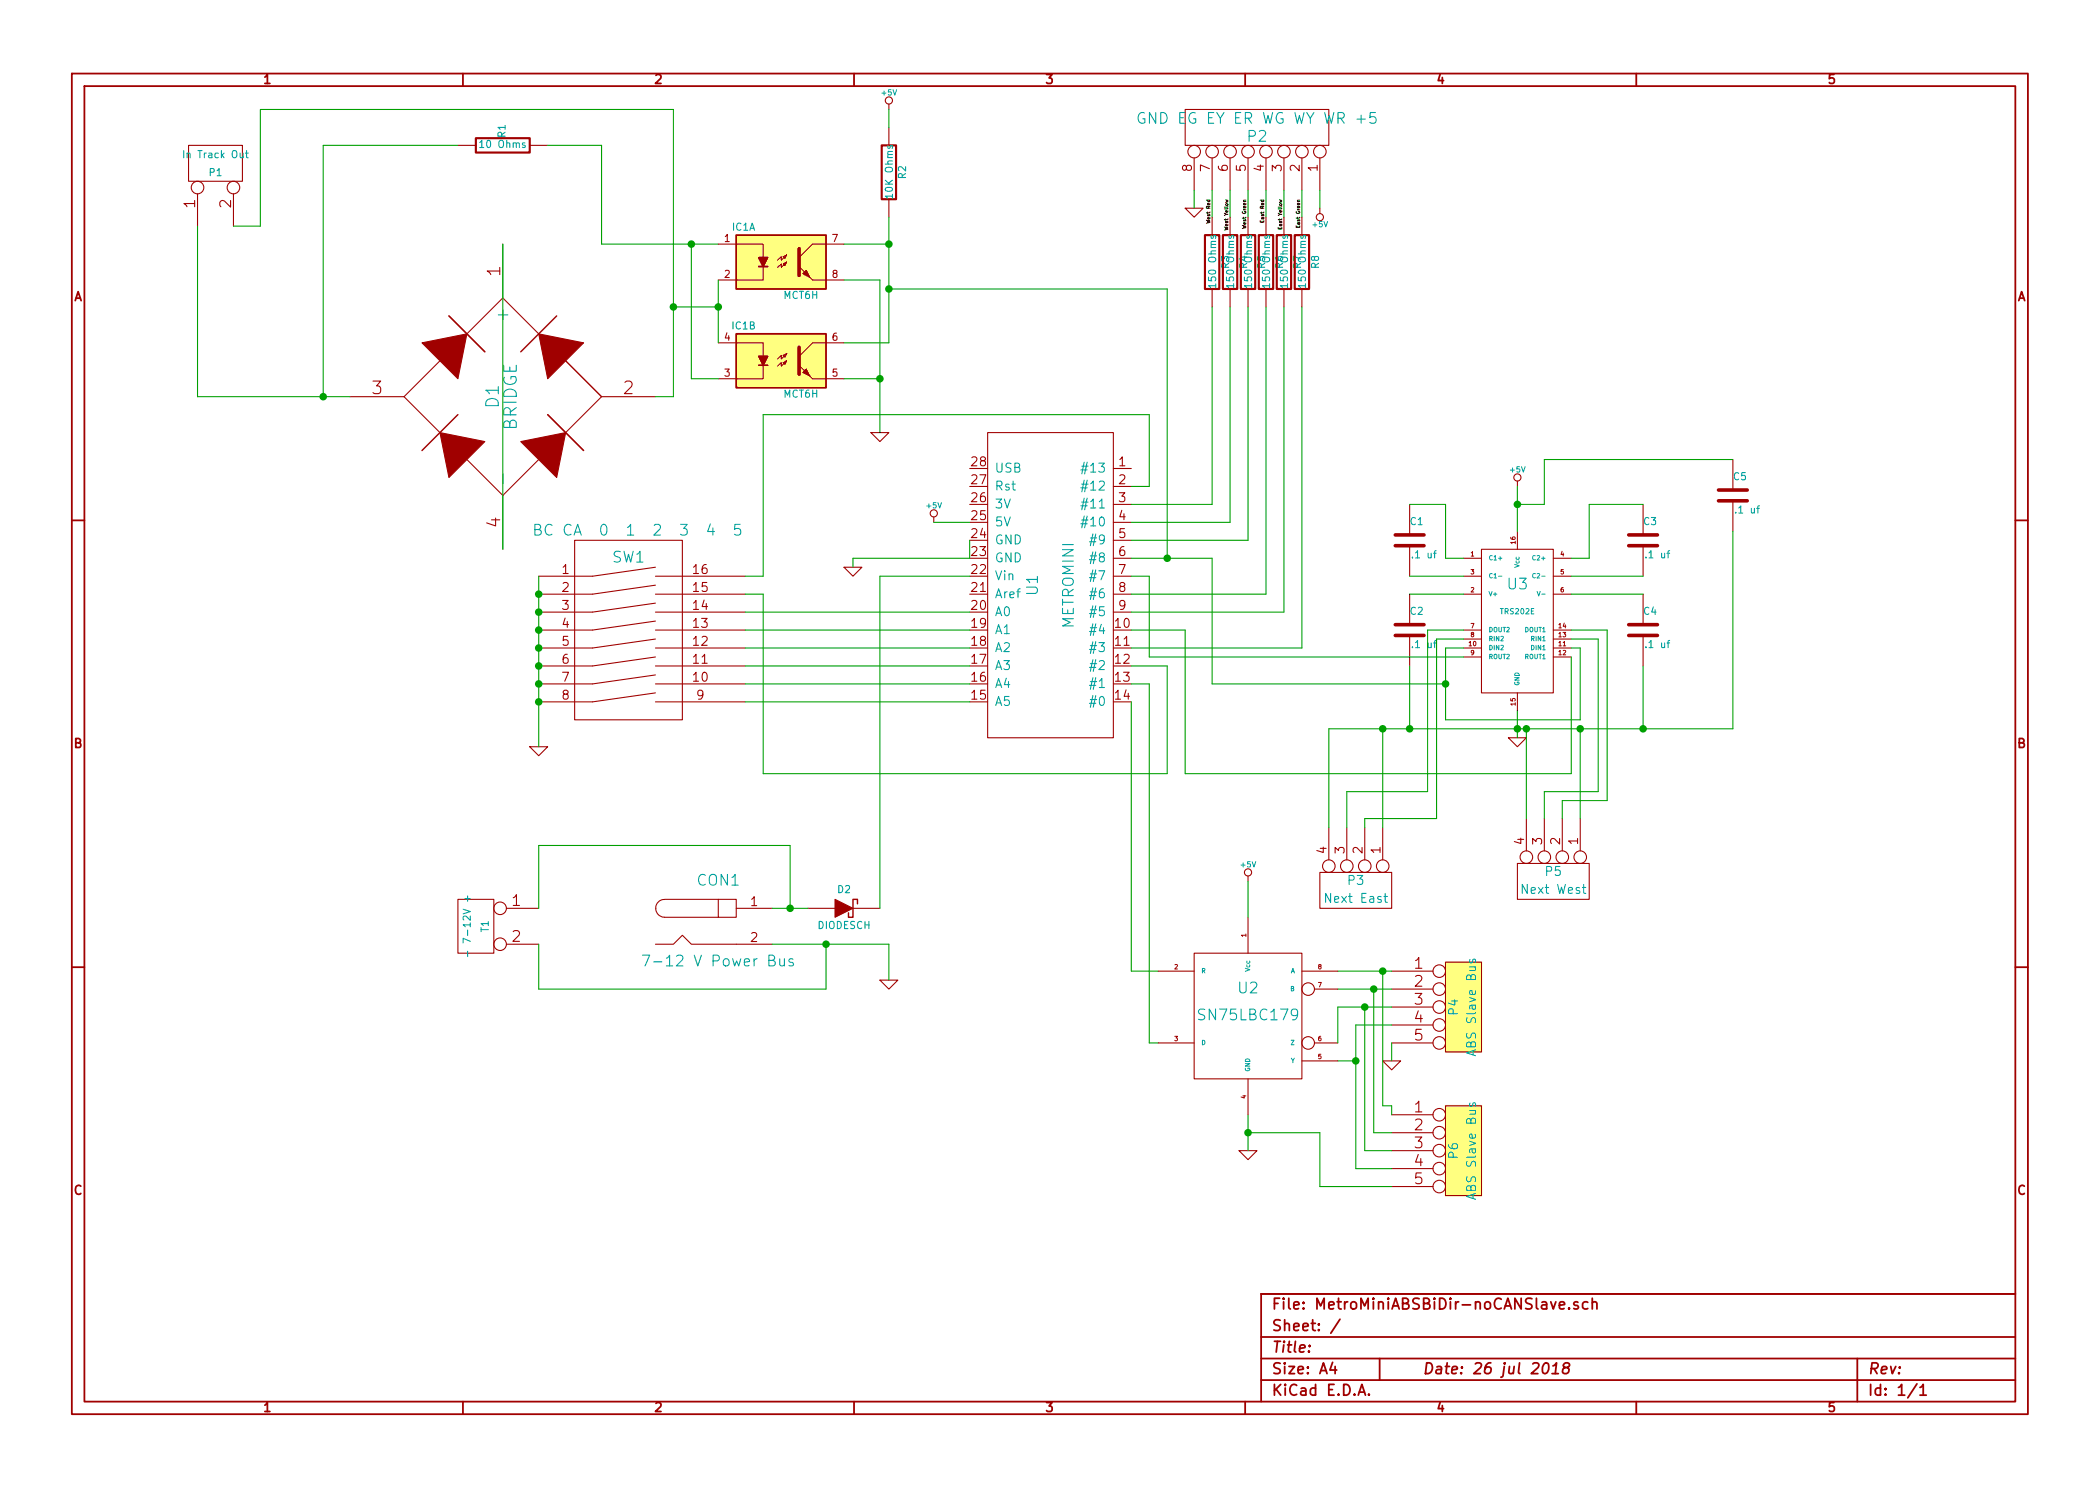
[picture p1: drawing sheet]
EESchema Schematic File Version 2
LIBS:mct6h
LIBS:bridge
LIBS:power
LIBS:device
LIBS:transistors
LIBS:conn
LIBS:linear
LIBS:regul
LIBS:74xx
LIBS:cmos4000
LIBS:adc-dac
LIBS:memory
LIBS:xilinx
LIBS:special
LIBS:microcontrollers
LIBS:dsp
LIBS:microchip
LIBS:analog_switches
LIBS:motorola
LIBS:texas
LIBS:intel
LIBS:audio
LIBS:interface
LIBS:digital-audio
LIBS:philips
LIBS:display
LIBS:cypress
LIBS:siliconi
LIBS:opto
LIBS:atmel
LIBS:contrib
LIBS:valves
LIBS:metromini
LIBS:barrel_jack_noswitch
LIBS:trs202e
LIBS:sn75lbc179
LIBS:dip_switch_8_pos
LIBS:MetroMiniABSBiDir-noCANSlave-cache
EELAYER 27 0
EELAYER END
$Descr A4 11693 8268
encoding utf-8
Sheet 1 1
Title ""
Date "26 jul 2018"
Rev ""
Comp ""
Comment1 ""
Comment2 ""
Comment3 ""
Comment4 ""
$EndDescr
$Comp
L BARREL_JACK_NOSWITCH CON1
U 1 1
P 4000 5150
F 0 "CON1" H 4000 5400 60  0000 C CNN
F 1 "7-12 V Power Bus" H 4000 4950 60  0000 C CNN
F 2 "~" H 4000 5150 60  0000 C CNN
F 3 "~" H 4000 5150 60  0000 C CNN
F 4 "490-PJ-037A" H 4000 5150 60  0001 C CNN "Mouser Part Number"
	1    4000 5150
	1    0    0    -1  
$EndComp
$Comp
L METROMINI U1
U 1 1
P 5850 3250
F 0 "U1" H 5850 3150 60  0000 C CNN
F 1 "METROMINI" H 5850 3350 60  0000 C CNN
F 2 "~" H 5850 3250 60  0000 C CNN
F 3 "~" H 5850 3250 60  0000 C CNN
	1    5850 3250
	0    1    1    0   
$EndComp
$Comp
L CONN_8 P2
U 1 1
P 7000 700
F 0 "P2" V 6950 700 60  0000 C CNN
F 1 "GND EG EY ER WG WY WR +5" V 7050 700 60  0000 C CNN
F 2 "~" H 7000 700 60  0000 C CNN
F 3 "~" H 7000 700 60  0000 C CNN
F 4 "651-1725711" H 7000 700 60  0001 C CNN "Mouser Part Number"
	1    7000 700 
	0    1    -1   0   
$EndComp
$Comp
L R R3
U 1 1
P 6750 1450
F 0 "R3" V 6830 1450 40  0000 C CNN
F 1 "150 Ohms" V 6757 1451 40  0000 C CNN
F 2 "~" V 6680 1450 30  0000 C CNN
F 3 "~" H 6750 1450 30  0000 C CNN
F 4 "660-MF1/4LCT52R151J" H 6750 1450 60  0001 C CNN "Mouser Part Number"
	1    6750 1450
	1    0    0    -1  
$EndComp
$Comp
L R R4
U 1 1
P 6850 1450
F 0 "R4" V 6930 1450 40  0000 C CNN
F 1 "150 Ohms" V 6857 1451 40  0000 C CNN
F 2 "~" V 6780 1450 30  0000 C CNN
F 3 "~" H 6850 1450 30  0000 C CNN
F 4 "660-MF1/4LCT52R151J" H 6850 1450 60  0001 C CNN "Mouser Part Number"
	1    6850 1450
	1    0    0    -1  
$EndComp
$Comp
L R R5
U 1 1
P 6950 1450
F 0 "R5" V 7030 1450 40  0000 C CNN
F 1 "150 Ohms" V 6957 1451 40  0000 C CNN
F 2 "~" V 6880 1450 30  0000 C CNN
F 3 "~" H 6950 1450 30  0000 C CNN
F 4 "660-MF1/4LCT52R151J" H 6950 1450 60  0001 C CNN "Mouser Part Number"
	1    6950 1450
	1    0    0    -1  
$EndComp
$Comp
L R R6
U 1 1
P 7050 1450
F 0 "R6" V 7130 1450 40  0000 C CNN
F 1 "150 Ohms" V 7057 1451 40  0000 C CNN
F 2 "~" V 6980 1450 30  0000 C CNN
F 3 "~" H 7050 1450 30  0000 C CNN
F 4 "660-MF1/4LCT52R151J" H 7050 1450 60  0001 C CNN "Mouser Part Number"
	1    7050 1450
	1    0    0    -1  
$EndComp
$Comp
L R R7
U 1 1
P 7150 1450
F 0 "R7" V 7230 1450 40  0000 C CNN
F 1 "150 Ohms" V 7157 1451 40  0000 C CNN
F 2 "~" V 7080 1450 30  0000 C CNN
F 3 "~" H 7150 1450 30  0000 C CNN
F 4 "660-MF1/4LCT52R151J" H 7150 1450 60  0001 C CNN "Mouser Part Number"
	1    7150 1450
	1    0    0    -1  
$EndComp
$Comp
L R R8
U 1 1
P 7250 1450
F 0 "R8" V 7330 1450 40  0000 C CNN
F 1 "150 Ohms" V 7257 1451 40  0000 C CNN
F 2 "~" V 7180 1450 30  0000 C CNN
F 3 "~" H 7250 1450 30  0000 C CNN
F 4 "660-MF1/4LCT52R151J" H 7250 1450 60  0001 C CNN "Mouser Part Number"
	1    7250 1450
	1    0    0    -1  
$EndComp
$Comp
L BRIDGE D1
U 1 1
P 2800 2200
F 0 "D1" H 2800 2250 70  0000 C CNN
F 1 "BRIDGE" H 2800 2150 70  0000 C CNN
F 2 "~" H 2800 2200 60  0000 C CNN
F 3 "~" H 2800 2200 60  0000 C CNN
F 4 "750-KBL401-G" H 2800 2200 60  0001 C CNN "Mouser Part Number"
	1    2800 2200
	0    -1   -1   0   
$EndComp
$Comp
L CONN_2 P1
U 1 1
P 1200 900
F 0 "P1" V 1150 900 40  0000 C CNN
F 1 "In Track Out" V 1250 900 40  0000 C CNN
F 2 "~" H 1200 900 60  0000 C CNN
F 3 "~" H 1200 900 60  0000 C CNN
F 4 "710-691249510002" H 1200 900 60  0001 C CNN "Mouser Part Number"
	1    1200 900 
	0    -1   -1   0   
$EndComp
$Comp
L R R1
U 1 1
P 2800 800
F 0 "R1" H 2880 800 40  0000 C CNN
F 1 "10 Ohms" V 2807 801 40  0000 C CNN
F 2 "~" V 2730 800 30  0000 C CNN
F 3 "~" H 2800 800 30  0000 C CNN
F 4 "660-MF1/4LCT52R100J " H 2800 800 60  0001 C CNN "Mouser Part Number"
	1    2800 800 
	0    -1   -1   0   
$EndComp
$Comp
L MCT6H IC1
U 1 1
P 4350 1450
F 0 "IC1" H 4140 1640 40  0000 C CNN
F 1 "MCT6H" H 4460 1260 40  0000 C CNN
F 2 "DIP-8__300" H 4190 1270 30  0001 C CIN
F 3 "~" H 4350 1450 60  0000 C CNN
F 4 "782-MCT6H" H 4350 1450 60  0001 C CNN "Mouser Part Number"
	1    4350 1450
	1    0    0    -1  
$EndComp
$Comp
L MCT6H IC1
U 2 1
P 4350 2000
F 0 "IC1" H 4140 2190 40  0000 C CNN
F 1 "MCT6H" H 4460 1810 40  0000 C CNN
F 2 "DIP-8__300" H 4190 1820 30  0001 C CIN
F 3 "~" H 4350 2000 60  0000 C CNN
	2    4350 2000
	1    0    0    -1  
$EndComp
$Comp
L R R2
U 1 1
P 4950 950
F 0 "R2" V 5030 950 40  0000 C CNN
F 1 "10K Ohms" V 4957 951 40  0000 C CNN
F 2 "~" V 4880 950 30  0000 C CNN
F 3 "~" H 4950 950 30  0000 C CNN
F 4 "660-MF1/4LCT52R103J" H 4950 950 60  0001 C CNN "Mouser Part Number"
	1    4950 950 
	1    0    0    -1  
$EndComp
Wire Wire Line
	6750 1050 6750 1200
Wire Wire Line
	6850 1050 6850 1200
Wire Wire Line
	6950 1050 6950 1200
Wire Wire Line
	7050 1050 7050 1200
Wire Wire Line
	7150 1050 7150 1200
Wire Wire Line
	7250 1050 7250 1200
$Comp
L GND #PWR01
U 1 1
P 6650 1150
F 0 "#PWR01" H 6650 1150 30  0001 C CNN
F 1 "GND" H 6650 1080 30  0001 C CNN
F 2 "" H 6650 1150 60  0000 C CNN
F 3 "" H 6650 1150 60  0000 C CNN
	1    6650 1150
	1    0    0    -1  
$EndComp
Wire Wire Line
	6650 1050 6650 1150
$Comp
L +5V #PWR02
U 1 1
P 7350 1150
F 0 "#PWR02" H 7350 1240 20  0001 C CNN
F 1 "+5V" H 7350 1240 30  0000 C CNN
F 2 "" H 7350 1150 60  0000 C CNN
F 3 "" H 7350 1150 60  0000 C CNN
	1    7350 1150
	-1   0    0    1   
$EndComp
Wire Wire Line
	7350 1050 7350 1150
Text Label 6750 1100 3    20   ~ 0
West Red
Text Label 6850 1100 3    20   ~ 0
West Yellow
Text Label 6950 1100 3    20   ~ 0
West Green
Text Label 7050 1100 3    20   ~ 0
East Red
Text Label 7150 1100 3    20   ~ 0
East Yellow
Text Label 7250 1100 3    20   ~ 0
East Green
Wire Wire Line
	6750 1700 6750 2800
Wire Wire Line
	6750 2800 6300 2800
Wire Wire Line
	6850 1700 6850 2900
Wire Wire Line
	6850 2900 6300 2900
Wire Wire Line
	6950 1700 6950 3000
Wire Wire Line
	6950 3000 6300 3000
Wire Wire Line
	7050 1700 7050 3300
Wire Wire Line
	7050 3300 6300 3300
Wire Wire Line
	7150 1700 7150 3400
Wire Wire Line
	7150 3400 6300 3400
Wire Wire Line
	6300 3600 7250 3600
Wire Wire Line
	7250 3600 7250 1700
$Comp
L +5V #PWR03
U 1 1
P 4950 600
F 0 "#PWR03" H 4950 690 20  0001 C CNN
F 1 "+5V" H 4950 690 30  0000 C CNN
F 2 "" H 4950 600 60  0000 C CNN
F 3 "" H 4950 600 60  0000 C CNN
	1    4950 600 
	1    0    0    -1  
$EndComp
$Comp
L GND #PWR04
U 1 1
P 4900 2400
F 0 "#PWR04" H 4900 2400 30  0001 C CNN
F 1 "GND" H 4900 2330 30  0001 C CNN
F 2 "" H 4900 2400 60  0000 C CNN
F 3 "" H 4900 2400 60  0000 C CNN
	1    4900 2400
	1    0    0    -1  
$EndComp
Wire Wire Line
	4000 1550 4000 1900
Wire Wire Line
	1100 1250 1100 2200
Wire Wire Line
	1100 2200 1950 2200
Wire Wire Line
	2800 1350 2800 3050
Wire Wire Line
	2550 800  1800 800 
Wire Wire Line
	1800 800  1800 2200
Connection ~ 1800 2200
Wire Wire Line
	1300 1250 1450 1250
Wire Wire Line
	1450 1250 1450 600 
Wire Wire Line
	1450 600  3750 600 
Wire Wire Line
	3750 600  3750 2200
Wire Wire Line
	3750 2200 3650 2200
Wire Wire Line
	3050 800  3350 800 
Wire Wire Line
	3350 800  3350 1350
Wire Wire Line
	3350 1350 4000 1350
Wire Wire Line
	4000 2100 3850 2100
Wire Wire Line
	3850 2100 3850 1350
Connection ~ 3850 1350
Wire Wire Line
	4000 1700 3750 1700
Connection ~ 3750 1700
Connection ~ 4000 1700
Wire Wire Line
	4700 1350 4950 1350
Wire Wire Line
	4950 1200 4950 1900
Wire Wire Line
	4950 1900 4700 1900
Connection ~ 4950 1350
Wire Wire Line
	4700 1550 4900 1550
Wire Wire Line
	4900 1550 4900 2400
Wire Wire Line
	4700 2100 4900 2100
Connection ~ 4900 2100
Wire Wire Line
	4950 700  4950 600 
$Comp
L DIODESCH D2
U 1 1
P 4700 5050
F 0 "D2" H 4700 5150 40  0000 C CNN
F 1 "DIODESCH" H 4700 4950 40  0000 C CNN
F 2 "~" H 4700 5050 60  0000 C CNN
F 3 "~" H 4700 5050 60  0000 C CNN
F 4 "SB240-E3/54" H 4700 5050 60  0001 C CNN "Mouser Part Number"
	1    4700 5050
	1    0    0    -1  
$EndComp
Wire Wire Line
	4300 5050 4500 5050
Wire Wire Line
	4900 5050 4900 3200
Wire Wire Line
	4900 3200 5400 3200
$Comp
L GND #PWR05
U 1 1
P 4950 5450
F 0 "#PWR05" H 4950 5450 30  0001 C CNN
F 1 "GND" H 4950 5380 30  0001 C CNN
F 2 "" H 4950 5450 60  0000 C CNN
F 3 "" H 4950 5450 60  0000 C CNN
	1    4950 5450
	1    0    0    -1  
$EndComp
Wire Wire Line
	4300 5250 4950 5250
Wire Wire Line
	4950 5250 4950 5450
$Comp
L +5V #PWR06
U 1 1
P 5200 2900
F 0 "#PWR06" H 5200 2990 20  0001 C CNN
F 1 "+5V" H 5200 2990 30  0000 C CNN
F 2 "" H 5200 2900 60  0000 C CNN
F 3 "" H 5200 2900 60  0000 C CNN
	1    5200 2900
	1    0    0    -1  
$EndComp
Wire Wire Line
	5400 2900 5200 2900
$Comp
L GND #PWR07
U 1 1
P 4750 3150
F 0 "#PWR07" H 4750 3150 30  0001 C CNN
F 1 "GND" H 4750 3080 30  0001 C CNN
F 2 "" H 4750 3150 60  0000 C CNN
F 3 "" H 4750 3150 60  0000 C CNN
	1    4750 3150
	1    0    0    -1  
$EndComp
Wire Wire Line
	5400 3000 5400 3100
Wire Wire Line
	5400 3100 4750 3100
Wire Wire Line
	4750 3100 4750 3150
Wire Wire Line
	4950 1600 6500 1600
Wire Wire Line
	6500 1600 6500 3100
Wire Wire Line
	6300 3100 6750 3100
Connection ~ 4950 1600
$Comp
L TRS202E U3
U 1 1
P 8450 3450
F 0 "U3" H 8450 3650 60  0000 C CNN
F 1 "TRS202E" H 8450 3500 30  0000 C CNN
F 2 "" H 8450 3450 60  0000 C CNN
F 3 "" H 8450 3450 60  0000 C CNN
F 4 "595-TRS202ECN" H 8450 3450 60  0001 C CNN "Mouser Part Number"
	1    8450 3450
	1    0    0    -1  
$EndComp
$Comp
L C C1
U 1 1
P 7850 3000
F 0 "C1" H 7850 3100 40  0000 L CNN
F 1 ".1 uf" H 7856 2915 40  0000 L CNN
F 2 "~" H 7888 2850 30  0000 C CNN
F 3 "~" H 7850 3000 60  0000 C CNN
	1    7850 3000
	1    0    0    -1  
$EndComp
$Comp
L C C3
U 1 1
P 9150 3000
F 0 "C3" H 9150 3100 40  0000 L CNN
F 1 ".1 uf" H 9156 2915 40  0000 L CNN
F 2 "~" H 9188 2850 30  0000 C CNN
F 3 "~" H 9150 3000 60  0000 C CNN
	1    9150 3000
	1    0    0    -1  
$EndComp
$Comp
L C C2
U 1 1
P 7850 3500
F 0 "C2" H 7850 3600 40  0000 L CNN
F 1 ".1 uf" H 7856 3415 40  0000 L CNN
F 2 "~" H 7888 3350 30  0000 C CNN
F 3 "~" H 7850 3500 60  0000 C CNN
	1    7850 3500
	1    0    0    -1  
$EndComp
$Comp
L C C4
U 1 1
P 9150 3500
F 0 "C4" H 9150 3600 40  0000 L CNN
F 1 ".1 uf" H 9156 3415 40  0000 L CNN
F 2 "~" H 9188 3350 30  0000 C CNN
F 3 "~" H 9150 3500 60  0000 C CNN
	1    9150 3500
	1    0    0    -1  
$EndComp
$Comp
L C C5
U 1 1
P 9650 2750
F 0 "C5" H 9650 2850 40  0000 L CNN
F 1 ".1 uf" H 9656 2665 40  0000 L CNN
F 2 "~" H 9688 2600 30  0000 C CNN
F 3 "~" H 9650 2750 60  0000 C CNN
F 4 "581-SR295E104MAA" H 9650 2750 60  0001 C CNN "Mouser Part Number"
	1    9650 2750
	1    0    0    -1  
$EndComp
$Comp
L +5V #PWR08
U 1 1
P 8450 2700
F 0 "#PWR08" H 8450 2790 20  0001 C CNN
F 1 "+5V" H 8450 2790 30  0000 C CNN
F 2 "" H 8450 2700 60  0000 C CNN
F 3 "" H 8450 2700 60  0000 C CNN
	1    8450 2700
	1    0    0    -1  
$EndComp
$Comp
L GND #PWR09
U 1 1
P 8450 4100
F 0 "#PWR09" H 8450 4100 30  0001 C CNN
F 1 "GND" H 8450 4030 30  0001 C CNN
F 2 "" H 8450 4100 60  0000 C CNN
F 3 "" H 8450 4100 60  0000 C CNN
	1    8450 4100
	1    0    0    -1  
$EndComp
Wire Wire Line
	7850 3300 8150 3300
Wire Wire Line
	8750 3300 9150 3300
Wire Wire Line
	7850 3200 8150 3200
Wire Wire Line
	8750 3200 9150 3200
Wire Wire Line
	9150 2800 8850 2800
Wire Wire Line
	8850 2800 8850 3100
Wire Wire Line
	8850 3100 8750 3100
Wire Wire Line
	8150 3100 8050 3100
Wire Wire Line
	8050 3100 8050 2800
Wire Wire Line
	8050 2800 7850 2800
Wire Wire Line
	8450 2700 8450 2950
Wire Wire Line
	8450 3950 8450 4100
Wire Wire Line
	7850 4050 7850 3700
Wire Wire Line
	7400 4050 9650 4050
Connection ~ 8450 4050
Wire Wire Line
	9150 4050 9150 3700
Wire Wire Line
	9650 4050 9650 2950
Connection ~ 9150 4050
Wire Wire Line
	9650 2550 8600 2550
Wire Wire Line
	8600 2550 8600 2800
Wire Wire Line
	8600 2800 8450 2800
Connection ~ 8450 2800
Wire Wire Line
	8050 3600 8150 3600
Wire Wire Line
	8750 3600 8800 3600
Wire Wire Line
	8800 3600 8800 4000
Wire Wire Line
	8800 4000 8050 4000
Wire Wire Line
	8050 4000 8050 3600
Wire Wire Line
	8150 3650 6400 3650
Wire Wire Line
	6400 3650 6400 3200
Wire Wire Line
	6400 3200 6300 3200
Wire Wire Line
	8750 3650 8750 4300
Wire Wire Line
	8750 4300 6600 4300
Wire Wire Line
	6600 4300 6600 3500
Wire Wire Line
	6600 3500 6300 3500
$Comp
L CONN_4 P3
U 1 1
P 7550 4950
F 0 "P3" V 7500 4950 50  0000 C CNN
F 1 "Next East" V 7600 4950 50  0000 C CNN
F 2 "~" H 7550 4950 60  0000 C CNN
F 3 "~" H 7550 4950 60  0000 C CNN
	1    7550 4950
	0    1    1    0   
$EndComp
$Comp
L CONN_4 P5
U 1 1
P 8650 4900
F 0 "P5" V 8600 4900 50  0000 C CNN
F 1 "Next West" V 8700 4900 50  0000 C CNN
F 2 "~" H 8650 4900 60  0000 C CNN
F 3 "~" H 8650 4900 60  0000 C CNN
	1    8650 4900
	0    1    1    0   
$EndComp
Wire Wire Line
	8150 3500 7950 3500
Wire Wire Line
	7950 3500 7950 4400
Wire Wire Line
	7950 4400 7500 4400
Wire Wire Line
	7500 4400 7500 4600
Wire Wire Line
	8750 3550 8900 3550
Wire Wire Line
	8900 3550 8900 4400
Wire Wire Line
	8900 4400 8600 4400
Wire Wire Line
	8600 4400 8600 4550
Wire Wire Line
	8150 3550 8000 3550
Wire Wire Line
	8000 3550 8000 4550
Wire Wire Line
	8000 4550 7600 4550
Wire Wire Line
	7600 4550 7600 4600
Wire Wire Line
	8750 3500 8950 3500
Wire Wire Line
	8950 3500 8950 4450
Wire Wire Line
	8950 4450 8700 4450
Wire Wire Line
	8700 4450 8700 4550
Wire Wire Line
	7400 4050 7400 4600
Connection ~ 7850 4050
Wire Wire Line
	7700 4600 7700 4050
Connection ~ 7700 4050
Wire Wire Line
	8500 4550 8500 4050
Connection ~ 8500 4050
Wire Wire Line
	8800 4550 8800 4050
Connection ~ 8800 4050
$Comp
L SN75LBC179 U2
U 1 1
P 6950 5650
F 0 "U2" H 6950 5800 60  0000 C CNN
F 1 "SN75LBC179" H 6950 5650 60  0000 C CNN
F 2 "" H 6950 5650 60  0000 C CNN
F 3 "" H 6950 5650 60  0000 C CNN
F 4 "595-SN75LBC179P" H 6950 5650 60  0001 C CNN "Mouser Part Number"
	1    6950 5650
	1    0    0    -1  
$EndComp
Wire Wire Line
	6300 3900 6300 5400
Wire Wire Line
	6300 5400 6450 5400
Wire Wire Line
	6450 5800 6400 5800
Wire Wire Line
	6400 5800 6400 3800
Wire Wire Line
	6400 3800 6300 3800
$Comp
L +5V #PWR010
U 1 1
P 6950 4900
F 0 "#PWR010" H 6950 4990 20  0001 C CNN
F 1 "+5V" H 6950 4990 30  0000 C CNN
F 2 "" H 6950 4900 60  0000 C CNN
F 3 "" H 6950 4900 60  0000 C CNN
	1    6950 4900
	1    0    0    -1  
$EndComp
$Comp
L GND #PWR011
U 1 1
P 6950 6400
F 0 "#PWR011" H 6950 6400 30  0001 C CNN
F 1 "GND" H 6950 6330 30  0001 C CNN
F 2 "" H 6950 6400 60  0000 C CNN
F 3 "" H 6950 6400 60  0000 C CNN
	1    6950 6400
	1    0    0    -1  
$EndComp
Wire Wire Line
	6950 4900 6950 5100
Wire Wire Line
	6950 6200 6950 6400
$Comp
L CONN_5 P4
U 1 1
P 8150 5600
F 0 "P4" V 8100 5600 50  0000 C CNN
F 1 "ABS Slave Bus" V 8200 5600 50  0000 C CNN
F 2 "~" H 8150 5600 60  0000 C CNN
F 3 "~" H 8150 5600 60  0000 C CNN
	1    8150 5600
	1    0    0    -1  
$EndComp
Wire Wire Line
	7450 5400 7750 5400
Wire Wire Line
	7450 5500 7750 5500
Wire Wire Line
	7450 5800 7450 5600
Wire Wire Line
	7450 5600 7750 5600
Wire Wire Line
	7450 5900 7550 5900
Wire Wire Line
	7550 5700 7550 6500
Wire Wire Line
	7550 5700 7750 5700
$Comp
L GND #PWR012
U 1 1
P 7750 5900
F 0 "#PWR012" H 7750 5900 30  0001 C CNN
F 1 "GND" H 7750 5830 30  0001 C CNN
F 2 "" H 7750 5900 60  0000 C CNN
F 3 "" H 7750 5900 60  0000 C CNN
	1    7750 5900
	1    0    0    -1  
$EndComp
Wire Wire Line
	7750 5800 7750 5900
Wire Wire Line
	8050 3800 6750 3800
Wire Wire Line
	6750 3800 6750 3100
Connection ~ 6500 3100
Connection ~ 8050 3800
$Comp
L CONN_5 P6
U 1 1
P 8150 6400
F 0 "P6" V 8100 6400 50  0000 C CNN
F 1 "ABS Slave Bus" V 8200 6400 50  0000 C CNN
F 2 "~" H 8150 6400 60  0000 C CNN
F 3 "~" H 8150 6400 60  0000 C CNN
	1    8150 6400
	1    0    0    -1  
$EndComp
Wire Wire Line
	7750 6200 7750 6150
Wire Wire Line
	7750 6150 7700 6150
Wire Wire Line
	7700 6150 7700 5400
Connection ~ 7700 5400
Wire Wire Line
	7650 5500 7650 6300
Wire Wire Line
	7650 6300 7750 6300
Connection ~ 7650 5500
Wire Wire Line
	7750 6400 7600 6400
Wire Wire Line
	7600 6400 7600 5600
Connection ~ 7600 5600
Wire Wire Line
	7550 6500 7750 6500
Connection ~ 7550 5900
Wire Wire Line
	7750 6600 7350 6600
Wire Wire Line
	7350 6600 7350 6300
Wire Wire Line
	7350 6300 6950 6300
Connection ~ 6950 6300
$Comp
L DIP_SWITCH_(8_POS) SW1
U 1 1
P 3500 3500
F 0 "SW1" H 3500 3900 60  0000 C CNN
F 1 "BC CA  0  1  2  3  4  5" H 3550 4050 60  0000 C CNN
F 2 "" H 3500 3400 60  0000 C CNN
F 3 "" H 3500 3400 60  0000 C CNN
	1    3500 3500
	1    0    0    -1  
$EndComp
$Comp
L GND #PWR013
U 1 1
P 3000 4150
F 0 "#PWR013" H 3000 4150 30  0001 C CNN
F 1 "GND" H 3000 4080 30  0001 C CNN
F 2 "" H 3000 4150 60  0000 C CNN
F 3 "" H 3000 4150 60  0000 C CNN
	1    3000 4150
	1    0    0    -1  
$EndComp
Wire Wire Line
	3000 3200 3000 4150
Connection ~ 3000 3300
Connection ~ 3000 3400
Connection ~ 3000 3500
Connection ~ 3000 3700
Connection ~ 3000 3600
Connection ~ 3000 3800
Connection ~ 3000 3900
Wire Wire Line
	4150 3900 5400 3900
Wire Wire Line
	4150 3800 5400 3800
Wire Wire Line
	4150 3700 5400 3700
Wire Wire Line
	4150 3600 5400 3600
Wire Wire Line
	4150 3500 5400 3500
Wire Wire Line
	4150 3400 5400 3400
Wire Wire Line
	6300 3700 6500 3700
Wire Wire Line
	6500 3700 6500 4300
Wire Wire Line
	6500 4300 4250 4300
Wire Wire Line
	4250 4300 4250 3300
Wire Wire Line
	4250 3300 4150 3300
Wire Wire Line
	6300 2700 6400 2700
Wire Wire Line
	6400 2700 6400 2300
Wire Wire Line
	6400 2300 4250 2300
Wire Wire Line
	4250 2300 4250 3200
Wire Wire Line
	4250 3200 4150 3200
$Comp
L CONN_2 T1
U 1 1
P 2650 5150
F 0 "T1" V 2600 5150 40  0000 C CNN
F 1 "- 7-12V +" V 2700 5150 40  0000 C CNN
F 2 "~" H 2650 5150 60  0000 C CNN
F 3 "~" H 2650 5150 60  0000 C CNN
	1    2650 5150
	-1   0    0    -1  
$EndComp
Wire Wire Line
	3000 5050 3000 4700
Wire Wire Line
	3000 4700 4400 4700
Wire Wire Line
	4400 4700 4400 5050
Connection ~ 4400 5050
Wire Wire Line
	3000 5250 3000 5500
Wire Wire Line
	3000 5500 4600 5500
Wire Wire Line
	4600 5500 4600 5250
Connection ~ 4600 5250
$EndSCHEMATC
